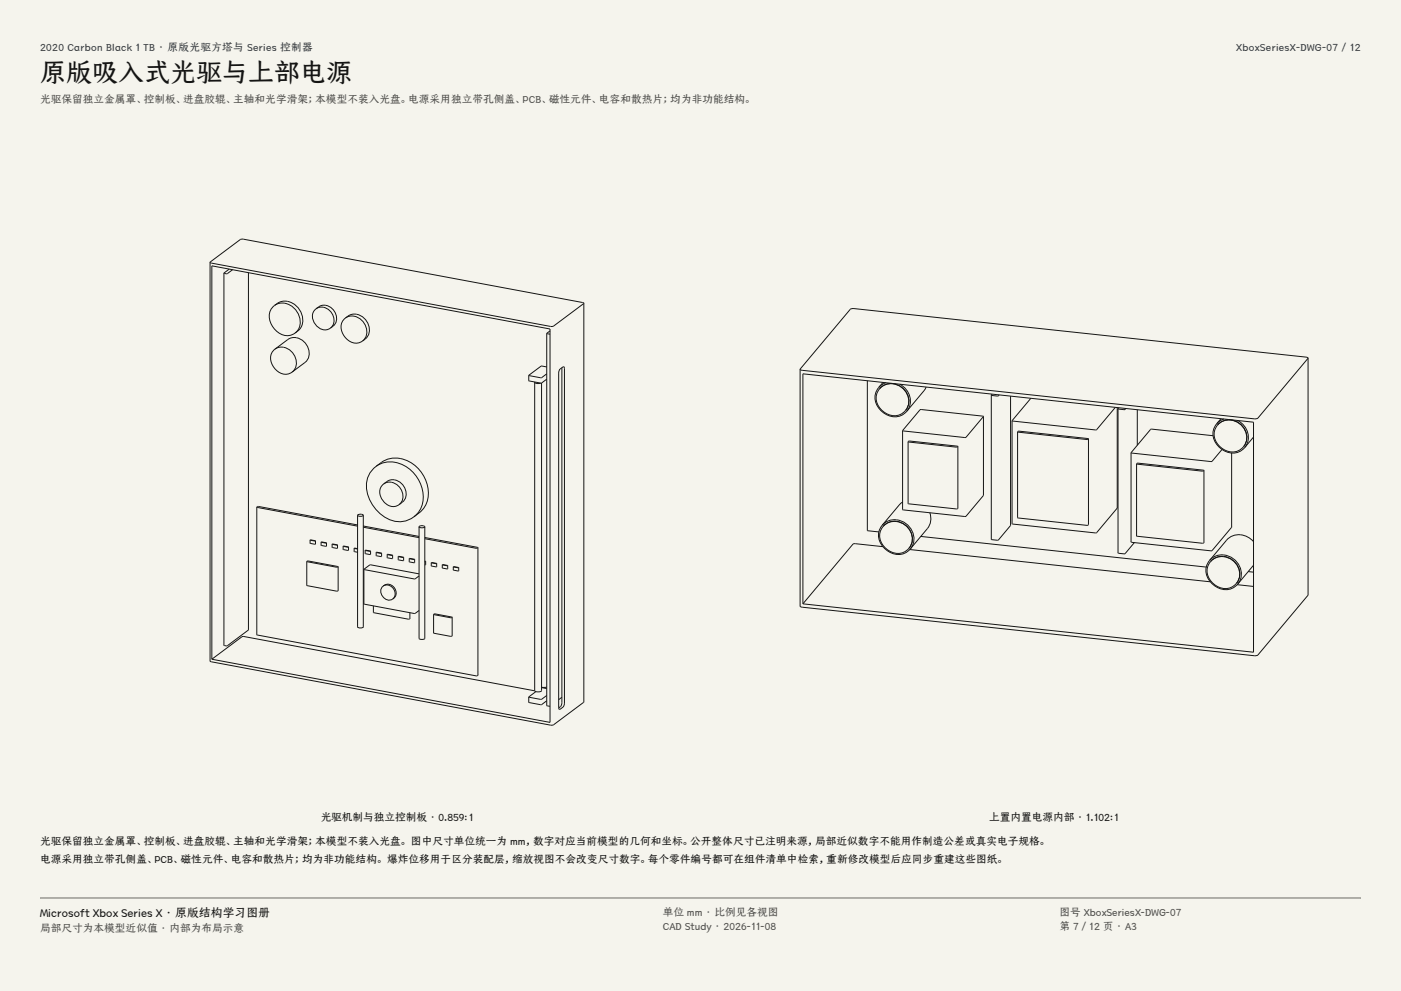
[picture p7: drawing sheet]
<svg xmlns="http://www.w3.org/2000/svg" width="420mm" height="297mm" viewBox="0 0 420 297" stroke-linecap="round" stroke-linejoin="round" font-family="sans-serif">
<g fill="#f5f4ed">
<path d="M0 0h420v297h-420z"/>
<path d="M12 12h396v275h-396z"/>
</g>
<g fill="none" stroke="#141413" stroke-width=".3">
<path d="M63 78.6l.4 .2 101.6 19 1-.1 9-6.8M63 78.6l9-6.8 1-.1 101.6 19 .4 .2M63 78.6v119.6l102 19.1 1-.1 9-6.8v-119.5M63.5 79.7l101.4 18.9v117.9l-101.4-18.9zM67.1 81.9v111.5M67.2 81.8l-.1 .1M68.7 80.6l-1.5 1.2M69.7 80.8l-1.5 1.2-1.1-.1M74.5 81.7v107.1M82.3 91.5a4.8 4.8 0 0 1 7.8 1.8 4.6 4.6 0 0 1-1.6 6.5M82.3 91.5a4.8 4.8 0 0 1 7 2.4 4.6 4.6 0 0 1-.8 5.9M82.3 91.5a4.9 4.9 0 0 0 .4 7.6 4.3 4.3 0 0 0 5.8 .7"/>
<path d="M94.8 92.5a3.6 3.6 0 0 1 5.3 .5 3.6 3.6 0 0 1-1 5.3M94.8 92.5a3.7 3.7 0 0 1 4.5 1.1 3.7 3.7 0 0 1-.2 4.7M94.8 92.5a3.7 3.7 0 0 0 1.8 6.2h1.7l.8-.4M103.6 95.3a4.1 4.1 0 0 1 6.7 1.7 3.8 3.8 0 0 1-1.6 5.2M103.6 95.3a4.4 4.4 0 0 1 5.4 1.3 4.4 4.4 0 0 1-.3 5.6M103.6 95.3a4.2 4.2 0 0 0 .7 6.6 3.5 3.5 0 0 0 4.4 .3M163.9 99.9l1 .2M163.9 99.9v111.6M163.9 99.9h.1M164.9 99.2l-1 .7M82.4 104.6l3.9-2.8a4.4 4.4 0 0 1 5.5 1.2 4.4 4.4 0 0 1-.4 5.6l-3.8 2.9M82.4 104.6a4.4 4.4 0 0 1 5.5 1.3 4.4 4.4 0 0 1-.3 5.6"/>
<path d="M82.4 104.6a4.2 4.2 0 0 0 .8 6.7 3.5 3.5 0 0 0 4.4 .2M158.5 114.1l3.6 .7M158.5 112.5v1.6M158.5 112.5h.1M158.5 114.1h.1M160.3 114.6l.9 .4 .9-.2M160.3 114.6v92.4M160.3 114.5v.1M162.4 114.8v92.2a1.57 1.57 0 0 1-2.1 0M163.9 112l-1.6 1.2-3.8-.7M163.9 110l-1.7-.3-3.7 2.8M163.9 113.6l-1.8 1.2"/>
<path d="M167.9 110.6l1-.7 .2 .1 .1 100.7-.2 1-1.3 .9-.2-.6v-100.2zM168.4 110.2v100.4l-.2 1-.7 .6M240.7 112l135.1 14.5v69l-135.1-14.5zM260 114.1v44.9M263.4 116.1a5.3 5.3 0 0 0 2.5 8.2 4.8 4.8 0 0 0 6-1.1M263.7 116.5a5.1 5.1 0 0 1 6.8-.2 5.1 5.1 0 0 1 1 6.7M263.7 116.5a5.1 5.1 0 0 0 3.2 7.9 4.3 4.3 0 0 0 4.6-1.4M263.8 116.4a5.1 5.1 0 0 1 6.8-.2 5.1 5.1 0 0 1 .9 6.7M263.8 116.4l-.1 .1M264.7 114.6l-1.3 1.5M265.6 114.7l-1.4 .7-.8 .7M269.7 115.1a5.4 5.4 0 0 1 2.2 8.1"/>
<path d="M277.7 116l-.7 1.2-5.1 6M297.2 118.4v43.2M297.2 118.4h.1M297.4 118.1l-.2 .3M299.5 118.3l-.5 .4-1.8-.3M303 118.7v38.8M309 119.4l-5.6 6.7M392.1 107.3l-15 18-.8 .2-135.8-14.5-.6-.3M392.1 107.3l-.6-.3-135.8-14.5-.8 .2-15 18M392.1 107.3v71l-15 18-.8 .2-136.4-14.7v-71.1M112.8 139.8a8.4 8.4 0 0 1 12.1 .2 10 10 0 0 1 2.4 11.9l-.7 1-2.5 2M112.8 139.8a8.2 8.2 0 0 1 10.6 1.3 10 10 0 0 1 2.4 11.9l-1.7 1.9"/>
<path d="M112.8 139.8a7.9 7.9 0 0 0-1.8 10.3 10.6 10.6 0 0 0 9 6.3l2.7-.7 1.4-.8M270.6 129.1v23.6M270.6 129v.1M271.5 122.9v.1M272.2 132.4l14.5 1.6 .4-.2M272.2 132.4l.4-.2 14.6 1.6M272.2 132.4v18.5M287.2 133.8h-.1M287.2 133.8v18.5M294.8 124.8l-5.3 6.3-18.9-2M294.8 124.8l-18.8-2.1-5.4 6.3M294.8 124.8v23.7"/>
<path d="M303.4 126.1v30.9M305.1 129.4l20.8 2.3 .4-.2M305.1 129.4v25.8M305.1 129.4h.1M305.1 129.4l.4-.2 20.8 2.3M326.3 131.5h.1M326.3 131.5v25.7M334.4 122.1l-5.8 6.7-25.2-2.7M334.9 122.1v30.2M335.2 122.5v43.2M335.4 122.2l-.2 .3M337.5 122.4l-.6 .4-1.7-.3"/>
<path d="M339.1 135.7v26.7M339.1 135.7h.1M340.7 139l19.8 2.2 .4-.2M340.7 139v21.6M340.7 139h.1M340.7 139l.4-.2 19.8 2.2M340.9 122.8v10.6M363.7 130.6l-18.6-2-6 7.1M364.8 127a5.3 5.3 0 0 0 2.4 8.2 4.8 4.8 0 0 0 6-1.1M365 127.4a5.1 5.1 0 0 1 6.8-.3 5.1 5.1 0 0 1 1 6.8M365 127.4a5.2 5.2 0 0 0 4.1 8.1 4.2 4.2 0 0 0 3.7-1.6M365.1 127.3a5.1 5.1 0 0 1 6.8-.2 5.1 5.1 0 0 1 .9 6.7"/>
<path d="M365.1 127.3h-.1M365.1 127.3l-.1 .1M366 125.5l-1.2 1.5M366.3 134.7l-2.9 3.6h-.4l-23.9-2.6M366.9 125.6l-1 .4-1.1 1M369.2 135.7v22.3M371 126a5.4 5.4 0 0 1 2.2 8.1M372.8 133.8v.1M375.8 131l-2.6 3.1M77 152l30.2 5.7M77 152v38.2M77 152h.1"/>
<path d="M77 152l.5-.2 29.7 5.5M107.2 154.4l.8-.3 .9 .3M107.2 154.4a1.27 1.27 0 0 0 1.7 0M107.2 154.4v33.5a1.27 1.27 0 0 0 1.7 0v-33.5M108.9 158l16.7 3.1M108.9 157.6l16.7 3.2M115 145a3.9 3.9 0 0 1 5.9 .5 3.9 3.9 0 0 1-1.2 5.7M115 145a3.9 3.9 0 0 1 5 1.2 3.9 3.9 0 0 1-.3 5M115 145a3.9 3.9 0 0 0 1.4 6.5 2.96 2.96 0 0 0 3.3-.3M125.6 157.9l.8-.4 .9 .4M125.6 157.9a1.27 1.27 0 0 0 1.7 0M125.6 157.9v33.4a1.27 1.27 0 0 0 1.7 0v-33.4"/>
<path d="M260 159l3.5 .4M260 158.9v.1M264.5 157.4a5.5 5.5 0 0 1 7.4-.3 5.5 5.5 0 0 1 1 7.4M264.5 157.4a5.3 5.3 0 0 0 2.4 8.2 4.8 4.8 0 0 0 6-1.1M264.8 157.8a5.1 5.1 0 0 1 6.8-.3 5.1 5.1 0 0 1 .9 6.8M264.8 157.8a5.1 5.1 0 0 0 3.1 7.9 4.3 4.3 0 0 0 4.6-1.4M264.8 157.7a5.1 5.1 0 0 1 6.8-.2 5.1 5.1 0 0 1 1 6.7M264.8 157.7h.1M264.8 157.7v.1M270.6 150.5l-1 .8-5.1 6.1M270.6 152.7h.1M272.2 150.9l14.5 1.6 .5-.2"/>
<path d="M272.2 150.9h.1M278.7 153.7l.3 2.2-.6 2-5.5 6.6M287.1 152.3h.1M294.8 148.5l-5.3 6.3-18.9-2.1M294.8 148.4v.1M302.9 157.4l.1 .1M303 157.5l-3.7 4.3-2.1-.2M303.4 156.9v.1M305.1 155.2l20.8 2.3 .4-.2M305.1 155.1v.1M326.3 157.2h.1M334.9 152.3l-6.3 7.4-25.2-2.7"/>
<path d="M334.9 152.2v.1M334.9 152.3h.1M360.9 141h.1M360.9 141v21.6M369.2 158h.1M369.2 158l-6 7.1-24.1-2.7M92 168.3l9 1.7 .4-.2M92 175.5l9 1.7 .4-.2M92 168.3v7.2M92 168.3h.1M92 168.3l.4-.2 9 1.7M92 175.4v.1"/>
<path d="M93 161.9l1.6 .2M93 162.8l1.6 .2M93 161.9v.9M93 161.9h.1M93 162.8h.1M94.6 163h.1M94.6 162.1h.1M94.6 162.1v.9M96.3 162.5h.1M96.3 163.4v.1M96.3 162.5v.9M96.3 162.5l1.6 .2"/>
<path d="M96.3 163.4h.1M96.3 163.5l1.6 .2M97.9 163.6v.1M97.9 162.7h.1M97.9 163.7h.1M97.9 162.7v1M99.6 163.1l1.6 .2M99.6 163.1l1.5 .2M99.6 163.1v1l1.6 .2M101.1 163.3h.1M101.2 164.3h.1M101.2 163.3v1"/>
<path d="M101.4 177h.1M101.4 169.8v7.2M102.9 163.7h.1M102.9 163.7l1.5 .2M102.9 164.7l1.6 .2M102.9 163.7v1M102.9 164.7h.1M102.9 163.7l1.6 .2M104.4 163.9h.1M104.5 164.9h.1M104.5 163.9v1M106.2 164.3v.1"/>
<path d="M106.2 165.3h.1M106.2 164.3v1M106.2 164.3l1 .1M106.2 164.4l1 .1M106.2 165.3l1 .2M109.1 170.6l15.1 2.9 1.4-.9M109.1 170.6l2-1.3 14.5 2.7M109.1 170.6v10.4M109.5 165h.1M109.5 165.9h.1M109.5 165v.9M109.5 164.9l1.6 .3"/>
<path d="M109.5 165l1.6 .2M109.5 165.9l1.6 .2M111.1 166.1h.1M111.1 165.2h.1M111.1 165.2v.9M112.8 165.6l1.6 .2M112.8 166.5v.1M112.8 165.6v.9M112.8 165.6h.1M112.8 166.6l1.6 .2M114.4 165.8h.1M114.4 166.7h.1"/>
<path d="M114.4 165.8v.9M114.9 175.6a2.4 2.4 0 0 1 3.3 .5 2.4 2.4 0 0 1-.4 3.4M114.9 175.6a2.44 2.44 0 0 1 3 .8 2.44 2.44 0 0 1-.1 3.1M114.9 175.6a2.45 2.45 0 0 0-.2 3.2 2.45 2.45 0 0 0 3.1 .7M116.1 166.2l1.6 .2M116.1 167.1l1.6 .3M116.1 166.2v.9M116.1 166.2h.1M116.1 167.1h.1M117.7 166.4h.1M117.7 167.3v.1M117.7 166.4v1"/>
<path d="M119.4 166.8h.1M119.4 167.8l1.6 .2M119.4 166.8v1M119.4 166.8l1.6 .2M119.4 167.7v.1M121 167h.1M121 168h.1M121 167v1M122.7 167.4l1.6 .2M122.7 168.4l1.5 .3M122.7 167.4v1M122.7 167.4h.1"/>
<path d="M122.7 168.4h.1M124.3 168.6h.1M124.3 168.6l-.1 .1M124.3 167.6v1M127.3 161.4l15.5 2.9 .5-.2M127.3 161.1l16 3M127.3 168.2l.3 .1M127.6 168.3h-.3M127.6 169.2l-.3 .1M127.6 169.2h.1M127.6 168.3h.1M127.6 168.3v.9"/>
<path d="M129.3 168.7l1.6 .2M129.3 169.6l1.6 .2M129.3 168.7v.9M129.3 168.6v.1M129.3 168.6l1.6 .3M129.3 169.6h.1M130.9 169.8h.1M130.9 168.9h.1M130.9 168.9v.9M132.6 169.3l1.6 .2M132.6 170.2l1.6 .3M132.6 169.3v.9"/>
<path d="M132.6 170.2h.1M134.2 170.4h.1M134.2 169.5v.9M135.9 169.9l1.6 .2M135.9 170.8l1.6 .3M135.9 169.9v.9M135.9 169.9h.1M135.9 170.8h.1M137.5 171v.1M137.5 170.1h.1M137.5 170.1v1M143.3 164.1v38.3"/>
<path d="M264.7 163.8l-8.3-.9-.7 .2-15 17.9M272.6 164.2h.1M272.6 164.2l-.1 .1M272.7 164.7l90.1 9.7M276 160.8l85.7 9.2M297.2 161.6h.1M335.2 165.7h.1M339.1 162.4h.1M340.1 162.6l-2.8 3.3-2.1-.2M340.7 160.6l19.8 2.2 .4-.2M340.7 160.6h.1M360.9 162.6h.1"/>
<path d="M362.6 167.9a5.5 5.5 0 0 1 7.5-.2 5.5 5.5 0 0 1 1 7.3M362.6 167.9a5.3 5.3 0 0 0 2.5 8.2 4.8 4.8 0 0 0 6-1.1M362.9 168.3a5.1 5.1 0 0 1 6.8-.2 5.1 5.1 0 0 1 1 6.7M362.9 168.3a5.1 5.1 0 0 0 3.2 7.9 4.3 4.3 0 0 0 4.6-1.4M363 168.2a5.1 5.1 0 0 1 6.8-.2 5.1 5.1 0 0 1 .9 6.7M363 168.2l-.1 .1M370.7 174.7v.1M370.9 175.2l4.9 .6M374.2 171.3l1.6 .2M375.8 162.3a5.4 5.4 0 0 0-8.1-.4l-5.1 6M375.8 169.4l-4.7 5.6M63.5 197.6l9-6.8h.6l87.2 16.2"/>
<path d="M67.2 193.3l-.1 .1M74.5 188.7v.1M74.5 188.8l-6.3 4.7-1.1-.1M77 190.2l65.8 12.4 .5-.2M77 190.2h.1M109.1 181l15.1 2.9 1.4-.9M109.1 181h.1M111.9 183.6l10.6 2 .4-.2M111.9 181.6v2M112 183.5l-.1 .1M122.9 185.4h.1M122.9 183.6v1.8"/>
<path d="M130 184.1l5.1 1.1 .5-.2M130 184.1l.4-.1 5.2 1M130 189.7l5.1 1 .5-.1M130 184.1v5.6M130 189.7h.1M135.5 190.5l.1 .1M135.6 185v5.6M143.3 202.3v.1M158.5 208.9v1.6M158.5 208.9h.1M158.5 210.4v.1M160.7 207.3l-2.2 1.6"/>
<path d="M162.4 206.1l1.5 .3M163.9 211.5l1 .1M163.9 205.9h-1.5M163.9 208.4l-1.6 1.2-3.8-.7M163.9 210l-1.6 1.2-3.8-.7M163.9 211.4v.1M168.4 209l-.9 .7"/>
</g>
<path d="M12 269.3h396zM12 269h396v.3h-396z" fill-rule="evenodd" fill="#504e49"/>
<text font-size="7.8" fill="#141413" x="12" y="24.7">原版吸入式光驱与上部电源</text>
<text font-size="3.5" fill="#141413" x="12" y="274.9">Microsoft Xbox Series X · 原版结构学习图册</text>
<g font-size="3.2" fill="#1b365d">
<text x="12" y="15.3">2020 Carbon Black 1 TB · 原版光驱方塔与 Series 控制器</text>
<text x="370.6" y="15.3">XboxSeriesX-DWG-07 / 12</text>
</g>
<g font-size="3.2" fill="#504e49">
<text x="12" y="30.9">光驱保留独立金属罩、控制板、进盘胶辊、主轴和光学滑架；本模型不装入光盘。电源采用独立带孔侧盖、PCB、磁性元件、电容和散热片；均为非功能结构。</text>
<text x="198.7" y="274.5">单位 mm · 比例见各视图</text>
<text x="317.6" y="274.5">图号 XboxSeriesX-DWG-07</text>
<text x="12" y="279.3">局部尺寸为本模型近似值 · 内部为布局示意</text>
<text x="198.7" y="278.8">CAD Study · 2026-11-08</text>
<text x="317.6" y="278.8">第 7 / 12 页 · A3</text>
</g>
<g font-size="3.2" fill="#141413">
<text x="96.1" y="246">光驱机制与独立控制板 · 0.859:1</text>
<text x="296.6" y="246">上置内置电源内部 · 1.102:1</text>
<text x="12" y="253.3">光驱保留独立金属罩、控制板、进盘胶辊、主轴和光学滑架；本模型不装入光盘。 图中尺寸单位统一为 mm，数字对应当前模型的几何和坐标。公开整体尺寸已注明来源，局部近似数字不能用作制造公差或真实电子规格。</text>
<text x="12" y="258.6">电源采用独立带孔侧盖、PCB、磁性元件、电容和散热片；均为非功能结构。 爆炸位移用于区分装配层，缩放视图不会改变尺寸数字。每个零件编号都可在组件清单中检索，重新修改模型后应同步重建这些图纸。</text>
</g>
</svg>
